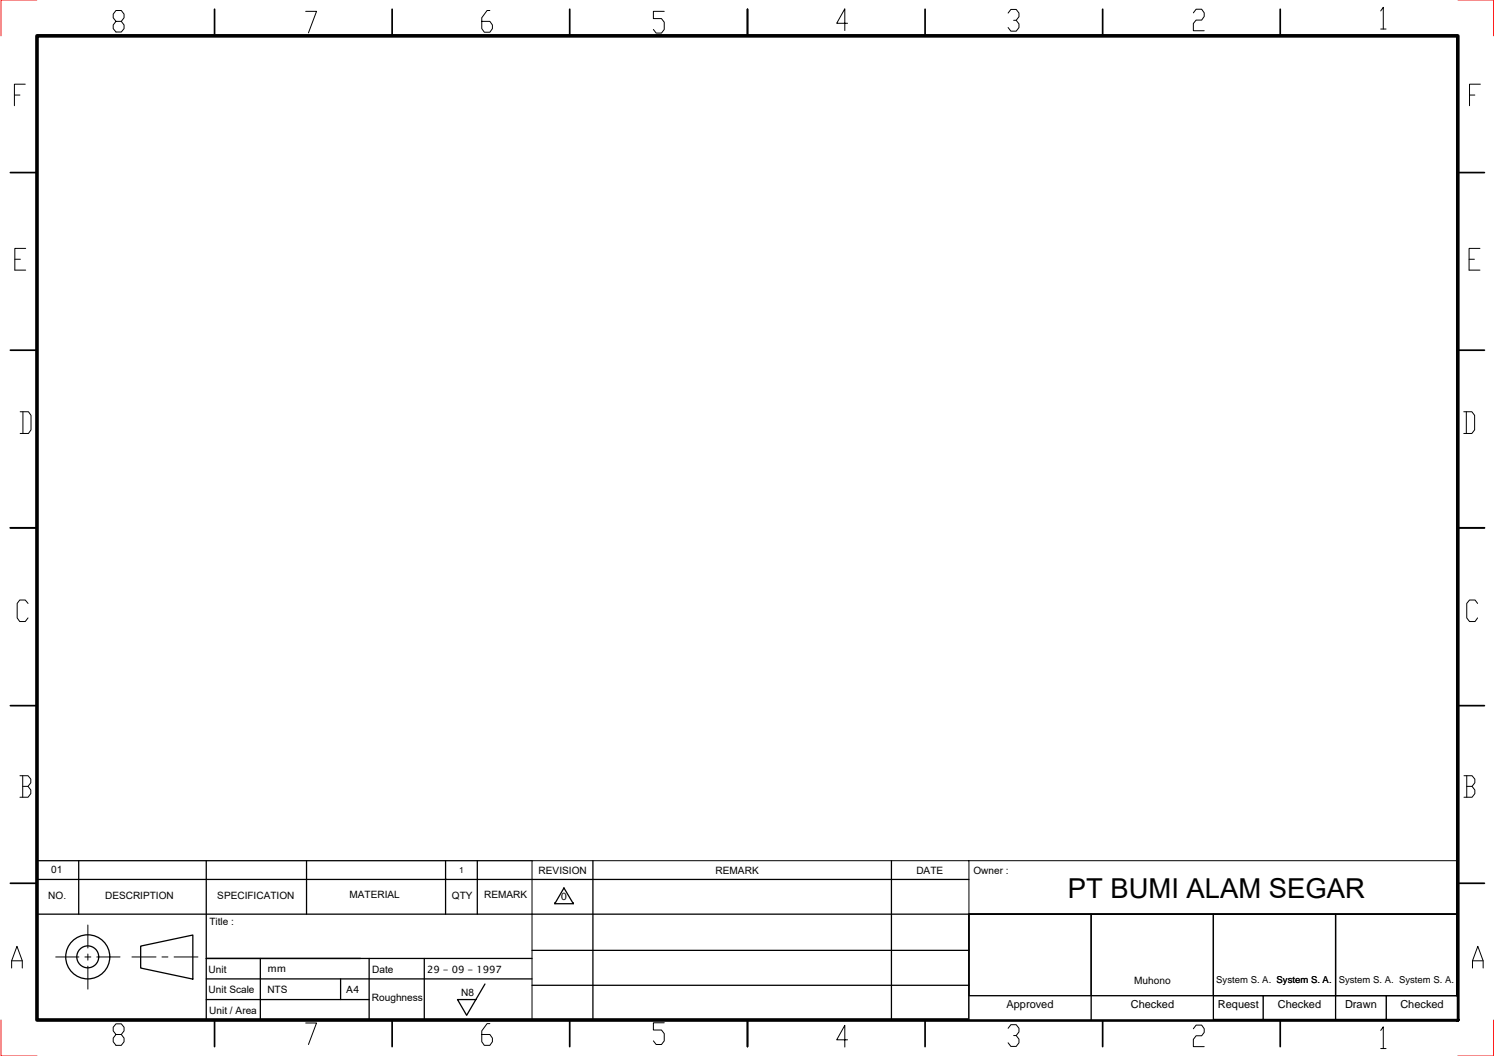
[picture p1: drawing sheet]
<svg xmlns="http://www.w3.org/2000/svg" width="297mm" height="210mm" viewBox="0 0 297 210" stroke-linecap="round" stroke-linejoin="round" font-family="sans-serif">
<!-- layer: 0 -->
<g fill="none" stroke="#000" stroke-width=".25">
<path d="M7.4 174.8h185.2M7.4 171.1h98.4M15.6 171.1v10.6M41 171.1v31.6M60.9 171.1v10.6M88.6 171.1v10.6M94.9 171.1v10.6M110.3 179.6h.1M112.1 176.5l1.9 3.1h-3.7zM114 179.6h.1M117.9 171.1v31.6M177.2 171.1v31.6"/>
<path d="M7.4 181.7h282.4M28 188.1l10.3-2.2v8.7l-10.3-2.2zM41 198.7h32.4M41 194.6h64.8M51.8 190.5v12.2M67.7 194.6v4.1M71.7 190.5h-30.7h64.8M73.4 190.5v12.2M84.4 190.5v12.2M96.4 195.6l-3.6 6.2-1.8-3.1h3.6M105.8 195.8h86.8M105.8 188.9h86.8"/>
<path d="M192.6 181.7h97.2v21h-97.2zM192.6 197.9h97.2M204.1 197.9v4.8M216.9 181.7v21M227.1 197.9v4.8M241.2 181.7v21M251.1 197.9v4.8M265.5 181.7v21M275.6 197.9v4.8"/>
<circle cx="17.4" cy="190.2" r="4.4"/>
<circle cx="17.4" cy="190.2" r="2.18"/>
</g>
<!-- layer: CENTER -->
<path d="M11.1 190.2h4.6M16.9 190.2h1.2M17.5 183.9v4.5M17.5 189.6v1.3M17.5 192v4.6M19.2 190.2h4.7M26.2 190.2h4.8M32.2 190.2h1.2M34.6 190.2h4.8" fill="none" stroke="#000" stroke-width=".2"/>
<!-- layer: 0 -->
<g fill="none" stroke="#000" stroke-width=".2">
<path d="M2.9 18.9h1.1M5 16.7h-2.1v4.3M23.1 4.2l-.6-.7v-.7l.6-.7h1l.6 .7v.7l-.6 .7h-1l-.6 .8v.7l.6 .7h1l.6-.7v-.7l-.6-.8M60.8 2.3h2.1l-1.6 4.2M97.4 2.1h-.6l-1 1.4v2.2l.5 .7h1.1l.5-.7v-.7l-.5-.8h-1.6M132.1 2.3h-2.2v1.4h1.6l.6 .7v1.5l-.6 .7h-1l-.6-.7M168.5 4.6h-2.1l1.6-2.9v4.4M200.4 2.6l.6-.7h1l.6 .7v.7l-.6 .7h-.5M202 4l.6 .8v.7l-.6 .7h-1l-.6-.7M237.3 2.6l.5-.8h1.1l.5 .8v.7l-.5 .7h-1.1l-.5 .7v1.4h2.1M274.5 2.2l.5-.7v4.3M274.5 5.8h1.1"/>
<path d="M292.2 18.9h1M294.3 16.7h-2.1v4.3M2.9 51.5h1.1M5.1 49.4h-2.2v4.3h2.2M292.1 51.5h1M294.2 49.4h-2.1v4.3h2.1M4 81.8h1.7l.5 .8v2.8l-.5 .8h-1.7M4.6 81.8v4.4M291 81.8h1.6l.6 .8v2.8l-.6 .8h-1.6M291.5 81.8v4.4M5.6 119.9l-.6-.6h-1.1l-.5 .6v2.9l.5 .7h1.1l.6-.7M293.8 119.9l-.5-.6h-1.1l-.6 .6v2.9l.6 .7h1.1l.5-.7"/>
<path d="M4 154.2h1.6l.5 .7v.7l-.5 .7M4.5 156.3h1.1l.5 .7v.7l-.5 .8h-1.6M4.5 154.2v4.3M291.1 154.2h1.6l.5 .7v.7l-.5 .7M291.6 156.3h1.1l.5 .7v.7l-.5 .8h-1.6M291.6 154.2v4.3M105.8 171.1h86.8v31.6h-86.8zM192.6 171.1h97.2M2.3 192.4v-1.4l1.1-2.9 1 2.9v1.4M2.3 191h2.1M292.8 192.4v-1.4l1-2.9 1.1 2.9v1.4M292.8 191h2.1"/>
<path d="M23.1 205.6l-.6-.7v-.7l.6-.7h1l.6 .7v.7l-.6 .7h-1l-.6 .7v.8l.6 .7h1l.6-.7v-.8l-.6-.7M60.8 203.3h2.1l-1.6 4.3M97.4 203.5h-.6l-1 1.4v2.2l.5 .7h1.1l.5-.7v-.8l-.5-.7h-1.6M132.1 203.3h-2.2v1.4h1.6l.6 .8v1.4l-.6 .7h-1l-.6-.7M168.5 206.7h-2.1l1.6-2.9v4.3M200.4 204.4l.6-.7h1l.6 .7v.7l-.6 .7h-.5M202 205.8l.6 .8v.7l-.6 .7h-1l-.6-.7M237.3 204.5l.5-.7h1.1l.5 .7v.7l-.5 .7h-1.1l-.5 .7v1.4h2.1M274.5 204.8l.5-.7v4.3M274.5 208.4h1.1"/>
</g>
<path d="M7.4 0h-7.2v7.1M289.8 0h7.2v7.1M.2 202.7v7.2h7.2M297 202.7v7.2h-7.2" fill="none" stroke="#f00" stroke-width=".2"/>
<g fill="none" stroke="#000" stroke-width=".34">
<path d="M42.7 1.8v5.3M78 1.8v5.3M113.3 1.8v5.3M148.6 1.8v5.3M183.9 1.8v5.3M219.2 1.8v5.3M254.5 1.8v5.3M2.1 34.3h5.3M289.8 34.3h5.3M2.1 69.6h5.3M289.8 69.6h5.3M2.1 104.9h5.3"/>
<path d="M289.8 104.9h5.3M2.1 140.3h5.3M289.8 140.3h5.3M2.1 175.6h5.3M289.8 175.6h5.3M42.7 202.7v5.3M78 202.7v5.3M113.3 202.7v5.3M148.6 202.7v5.3M183.9 202.7v5.3M219.2 202.7v5.3M254.5 202.7v5.3"/>
</g>
<path d="M7.4 7.1h282.4v195.6h-282.4z" fill="none" stroke="#000" stroke-width=".72"/>
<g fill="#fff" stroke="#fff" stroke-width=".35">
<path d="M192.8 198.1h24v4.4h-24z"/>
<path d="M217.1 198.1h24v4.4h-24z"/>
<path d="M241.5 198.3h9.4v4h-9.4z"/>
<path d="M251.4 198.3h13.9v4h-13.9z"/>
<path d="M265.8 198.3h9.5v4h-9.5z"/>
<path d="M275.9 198.3h13.6v4h-13.6z"/>
</g>
<path d="M192.6 181.7h97.2v21h-97.2zM192.6 197.9h97.2M216.9 181.7v21M241.2 181.7v21M251.1 197.9v4.8M265.5 181.7v21M275.6 197.9v4.8" fill="none" stroke="#000" stroke-width=".25"/>
<text font-size="5.5" x="212.3" y="178.5">PT BUMI ALAM SEGAR</text>
<g font-size="2.2">
<text x="200.1" y="200.4">Approved</text>
<text x="224.8" y="200.4">Checked</text>
<text x="242.1" y="200.4">Request</text>
<text x="254" y="200.4">Checked</text>
<text x="267.4" y="200.4">Drawn</text>
<text x="278.4" y="200.4">Checked</text>
</g>
<g font-size="2">
<text x="10.2" y="173.6">01</text>
<text x="107.1" y="173.7">REVISION</text>
<text x="142.3" y="173.7">REMARK</text>
<text x="182.2" y="173.7">DATE</text>
<text x="193.5" y="173.7">Owner :</text>
<text x="9.6" y="178.6">NO.</text>
<text x="20.9" y="178.6">DESCRIPTION</text>
<text x="43.2" y="178.6">SPECIFICATION</text>
<text x="69.5" y="178.6">MATERIAL</text>
<text x="89.9" y="178.6">QTY</text>
<text x="96.3" y="178.6">REMARK</text>
<text x="111.5" y="179">0</text>
<text x="41.6" y="183.8">Title :</text>
<text x="41.5" y="193.3">Unit</text>
<text x="41.5" y="197.4">Unit Scale</text>
<text x="53.2" y="193.3">mm</text>
<text x="53.2" y="197.4">NTS</text>
<text x="68.8" y="197.3">A4</text>
<text x="74" y="193.3">Date</text>
<text x="84.9" y="193.3">29 - 09 - 1997</text>
<text x="91.7" y="197.9">N8</text>
<text x="225.5" y="195.6">Muhono</text>
<text x="41.6" y="201.5">Unit / Area</text>
<text x="73.9" y="198.9">Roughness</text>
</g>
<g font-size="1.9">
<text x="241.8" y="195.5">System S. A. System S. A.</text>
<text x="266.2" y="195.5">System S. A. System S. A.</text>
</g>
<text font-size="1.7" x="91.3" y="173.5">1</text>
</svg>
